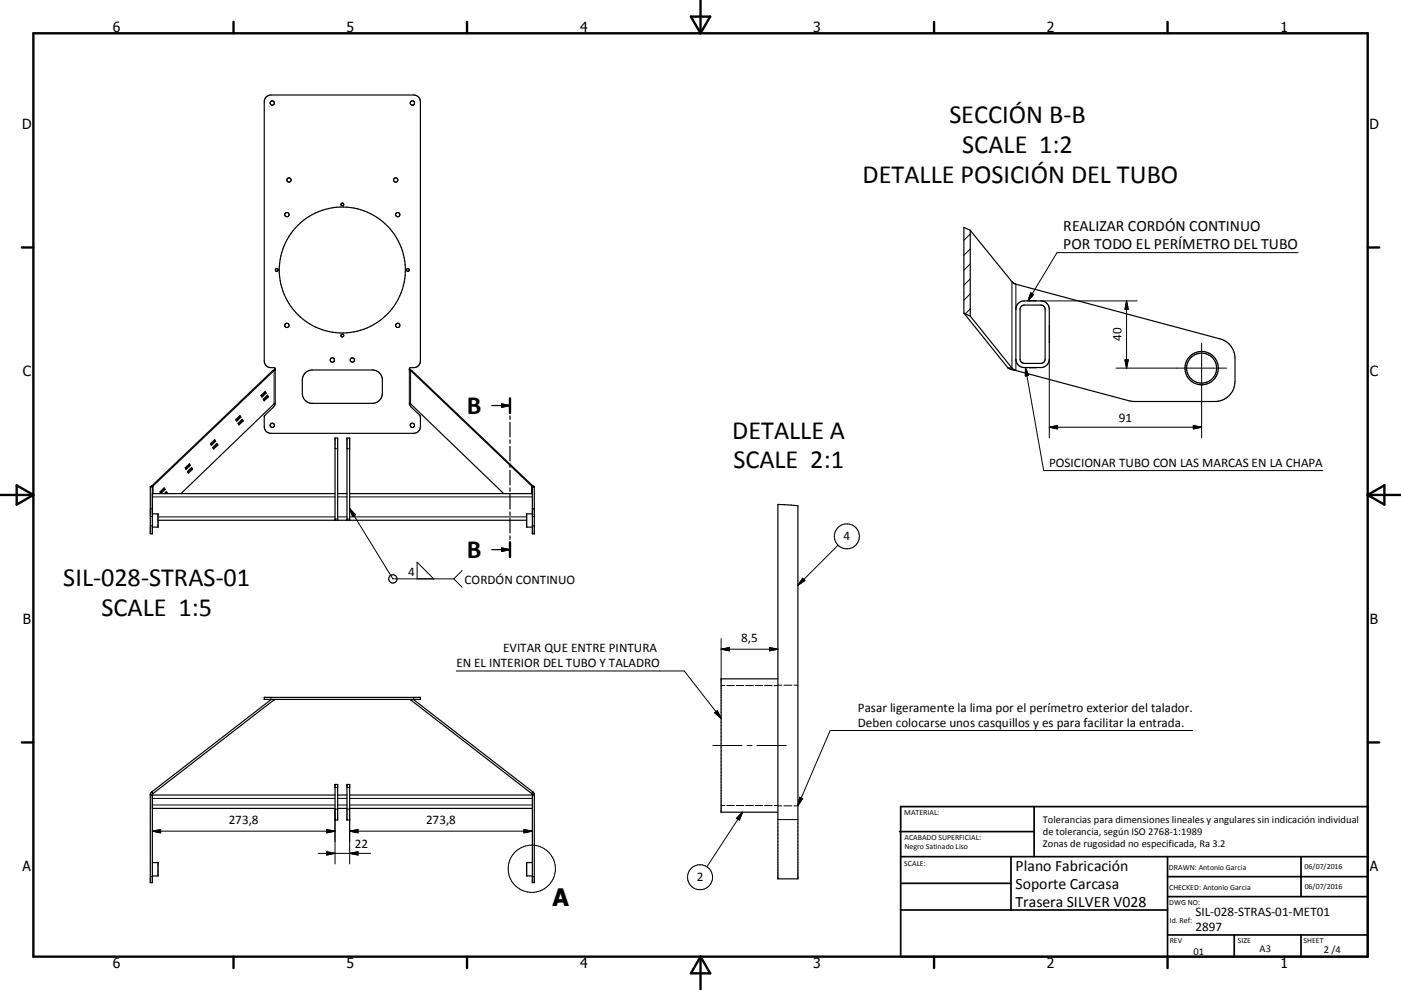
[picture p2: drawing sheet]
<svg xmlns="http://www.w3.org/2000/svg" width="420mm" height="297mm" viewBox="0 0 420 297" stroke-linecap="round" stroke-linejoin="round" font-family="sans-serif">
<g fill="none" stroke="#000" stroke-width=".36">
<path d="M290.9 69.1l-1.9-.9v25.7M290.9 69.1v25.7M290.9 69.1l12.5 15.4 .8 .6 61.6 16.6a6 6 0 0 1 4.5 5.8v7a6 6 0 0 1-6.1 6l-25.2-.2-34.4-9.1M289 93.9l1.9 .9M289 93.9l13.2 16.5M290.9 94.8l12.5 15.6M305.2 91.1l.5-.4 1-.4h5.4a2.5 2.5 0 0 1 2.5 2.5v15a2.5 2.5 0 0 1-2.5 2.5h-5a2.5 2.5 0 0 1-2.5-2.5v-15l.1-.7zM306.2 91.9l.9-.4h5a1.26 1.26 0 0 1 1.2 1.3v15a1.3 1.3 0 0 1-1.2 1.2h-5a1.3 1.3 0 0 1-1.3-1.2v-15zM308.6 90.2v.1M310.6 90.2v.1M314.6 97.8v5M78.2 118.6l1.3-1.1 .3 .4-1.3 1.2z"/>
<path d="M78.9 119.8l1.3-1.2 .3 .5-1.3 1.1zM79.3 117.7l.1 .2M79.4 117.9h.4M79.4 117.9l-1 1M79.9 118.8l.2 .3M80.1 119.1h.4M80.1 119.1l-1 .9M81.8 111.2l.7-.2-.2-.7a2.29 2.29 0 0 1-3.1-2v-77.8a1.99 1.99 0 0 1 2-2h42.8a2.03 2.03 0 0 1 2 2v77.8a2.31 2.31 0 0 1-3 2l-.3 .7 .8 .2M81.8 111.2h.4M81.8 111.2l-36.3 34.6M82.2 111.2l-36.3 34.6M82.4 111l-.2 .2"/>
<path d="M91.5 111.9l1-.7 1.1-.2h18a3 3 0 0 1 3 3v4a3 3 0 0 1-3 3h-18a2.99 2.99 0 0 1-3-3l.1-4.4 .2-.7zM122.8 111l.3 .2M123.1 111.2h.4M123.1 111.2l36.3 34.6M123.5 111.2l36.2 34.6M152.9 119.5v4.4M302.2 110.4h1.2M302.2 110.4l2.4 .8M303.4 110.4l1.2 .8M308.6 110.3h2M56.6 139.4l.1 .2M56.7 139.6h.4"/>
<path d="M56.7 139.6l-1 1M63.1 133.1l1.3-1.2 .2 .5-1.2 1.2zM63.8 134.2l1.2-1.2 .3 .5-1.2 1.2zM64.1 132.1l.2 .3M64.3 132.4h.3M64.3 132.4l-1 1M64.8 133.3l.1 .2M64.9 133.5h.4M64.9 133.5l-1 1M70.7 125.9l1.2-1.2 .3 .5-1.2 1.2zM71.4 127l1.2-1.2 .3 .5-1.3 1.2zM71.7 124.9l.2 .3"/>
<path d="M71.9 125.2h.3M71.9 125.2l-1.1 .9M72.4 126l.1 .3M72.5 126.3h.4M72.5 126.3l-1 1M147.4 121.7h5.5M150.4 121.2l2.5 .5-2.5 .5zM152.9 124.8v1M152.9 126.7v4.4M152.9 132v1M152.9 133.9v4.4M152.9 139.2v1"/>
<path d="M45.1 146.1h.6M45.1 146v.1M45.1 146h.1M45.5 145.8h.4M45.5 145.8l-.4 .2M45.7 154.2h1.7v3.9h-1.7M45.9 145.8l-.2 .2v14.2h-.6v-14.1M47.4 156.1h110.5M48 147.6l1.2-1.2 .3 .4-1.3 1.3zM49 146.6l.1 .2M49.1 146.8h.4M49.1 146.8l-1 1"/>
<path d="M49.7 147.7l.1 .3M49.8 148h.4M49.8 148l-.1 .1M50.2 148l-.3-.5-.6 .6M50.2 148l-.2 .1M54.3 148.1l28.2-27.1-.6 1.2-2.6 2.6-.1 3.2a1.99 1.99 0 0 0 2 2h42.8a2.03 2.03 0 0 0 2-2v-3.2l-2.9-2.9-.4-.9 .4 .2 27.9 26.9M55.5 140.3l1.3-1.2 .3 .5-1.3 1.2zM56.2 141.5l1.3-1.2 .2 .4-1.2 1.2zM57.2 140.5l.2 .2M57.4 140.7h.3M57.4 140.7l-1.1 1M100.4 148.1h-54.7v6.1"/>
<path d="M100.4 156.1v-24.7h.8v24.7M101.2 148.1h2.8M104 156.1v-24.7h.8v24.7M104.8 148.1h54.8M152.9 141.1v4.4M152.9 146.4v1M152.9 148.3v4.4M152.9 153.6v1M152.9 155.5v4.4M159.4 145.8h.3M159.4 145.8l.2 .3M159.6 146.1h.6"/>
<path d="M159.6 154.2h-1.7v3.9h1.7M159.7 145.8l.3 .1M160 145.9l.1 .1M160.1 146l.1 .1M160.2 146.1v14.1h-.6v-14.1M233.2 151.3l6 .4v112h-6zM147.4 164.9h5.5M150.4 164.4l2.5 .5-2.5 .5zM152.9 160.8v1M152.9 162.7v4.4M79.2 209.2h46.8v.6h-46.8zM81.3 209.8l-35.8 27.8"/>
<path d="M82.1 209.8v.1M82.1 209.9l.1 .1M82.2 210l-36.3 28.1M82.4 209.8l-.2 .2M122.8 209.8l.3 .2M123.1 210l36.3 28.1M123.2 209.8l-.1 .2M123.9 209.8l35.8 27.8M233.2 203.7h-17v40h17M45.1 238.5h55.3M45.5 237.6l-.4 .8v26.4h.6v-26.4l.2-.3M45.5 237.6l.4 .5"/>
<path d="M45.7 238.5v4h54.7M100.4 235.3h.8v10.7h-.8zM101.2 238.5h2.8M104 235.3h.8v10.7h-.8zM104.8 238.5h55.4M159.7 237.6l.5 .8v26.4h-.6v-26.3l-.2-.4M159.7 237.6l-.3 .5M45.7 258.8h1.7v4h-1.7M101.2 242.5h2.8M104.8 242.5h54.8M159.6 258.8h-1.7v4h1.7"/>
<circle cx="81.6" cy="30.9" r=".64"/>
<circle cx="123.6" cy="30.9" r=".64"/>
<circle cx="86.6" cy="54" r=".64"/>
<circle cx="118.6" cy="54" r=".64"/>
<circle cx="86" cy="64.4" r=".64"/>
<circle cx="102.6" cy="61.3" r=".42"/>
<circle cx="119.2" cy="64.4" r=".63"/>
<circle cx="83" cy="81" r=".41"/>
<circle cx="86" cy="97.6" r=".64"/>
<circle cx="102.6" cy="81" r="18.9"/>
<circle cx="119.2" cy="97.6" r=".64"/>
<circle cx="122.3" cy="81" r=".41"/>
<circle cx="99.6" cy="108" r=".64"/>
<circle cx="102.6" cy="100.7" r=".41"/>
<circle cx="105.6" cy="108" r=".64"/>
<circle cx="360.2" cy="110.4" r="5"/>
<circle cx="360.3" cy="110.4" r="4.5"/>
<circle cx="81.6" cy="127.6" r=".64"/>
<circle cx="123.6" cy="127.6" r=".64"/>
</g>
<g fill="none" stroke="#000" stroke-width=".3">
<path d="M290.9 79.2l-1.9 1.9M290.9 74.7l-1.9 1.9M290.9 70.2l-1.9 1.9M389.2 75.8h-72.3l-8.7 14.5M290.9 92.7l-1.5 1.4M290.9 88.2l-1.9 1.9M290.9 83.7l-1.9 1.9M303.4 84.5v25.9M304.6 85.3v7.5M309 87.9l.9 .5-1.7 1.9zM312.1 90.3h28.8M337.8 90.3v20.1"/>
<path d="M337.8 90.3l.5 2.5h-1zM82.2 111.2v10M82.5 111v10M122.7 111v10M123.1 111.2v10M304.6 107.8v3.4M307.4 110.3l5.5 30.9h83.7M307.4 110.3l1 2.3-1 .2zM314.6 107.8v23.5M334.6 110.4h33.1M337.3 108h1l-.5 2.4zM360.3 102.9v28.4"/>
<path d="M100.4 134.6h.8M104 134.6h.8M314.6 128.2h45.7M314.6 128.2l2.5-.5v1zM357.8 127.7l2.5 .5-2.5 .5zM45.1 152.6h.6M45.1 155h.6M45.1 157.8h.6M45.7 149.1h54.7M45.9 145.8v2.3M47.4 155.1h53M100.4 155.7h.8"/>
<path d="M101.2 149.1h2.8M101.2 155.1h2.8M104 155.7h.8M104.8 149.1h54.8M104.8 155.1h53.1M104.8 152.6l13 21.1h18.3M104.8 152.6l1.8 1.8-.9 .5zM159.4 145.8v2.3M159.6 152.6h.6M159.6 155h.6M159.6 157.8h.6M125.1 173.7v-5l4.9 5"/>
<path d="M136.1 173.7l2.4 2.5M138.5 171.2l-2.4 2.5M240.6 173.5l.7 .7-2.1 1.4zM251.3 163.6l-12.1 12M216.2 194.8h17M216.2 194.8l2.5-.5v1zM216.2 191.6v12.1M230.7 194.3l2.5 .5-2.5 .5zM81.2 209.2v.6M124 209.2v.6M136.8 201.3h68.3l11.1 14.2M214.3 213.9l.8-.7 1.1 2.3z"/>
<path d="M216.2 205.7h1.1M217.9 205.7h2.3M220.7 205.7h2.3M223.6 205.7h2.3M226.4 205.7h2.3M229.3 205.7h2.2M232.1 205.7h1.1M233.2 205.6h1.2M235 205.6h2.4M238 205.6h1.2M357.6 219.2h-108.7l-9.7 22.5M45.7 239.5h54.7"/>
<path d="M100.4 236.3h.8M101.2 239.5h2.8M104 236.3h.8M104.8 239.5h54.8M213.7 223.7h8.7M224 223.7h1.5M227 223.7h8.7M239.7 239.2l1 .4-1.5 2.1zM45.7 249.4h54.7M45.7 249.4l2.5-.5v1zM45.7 241.5h54.7M95.4 256h15.7"/>
<path d="M97.9 248.9l2.5 .5-2.5 .5zM97.9 255.5l2.5 .5-2.5 .5zM101.2 241.5h2.8M101.2 242.8h-.8v16.4M104 242.8h.8M104.8 241.5h54.8M104.8 249.4h54.8M104.8 249.4l2.5-.5v1zM104.8 256l2.5-.5v1zM104.8 246v13.2M157.1 248.9l2.5 .5-2.5 .5zM216.2 241.7h1.1"/>
<path d="M217.9 241.7h2.3M220.7 241.7h2.3M220.8 245.5l1.8-1.8-.9 2.3zM222.6 243.7l-10.7 16.4M223.6 241.7h2.3M226.4 241.7h2.3M229.3 241.7h2.2M232.1 241.7h1.1M233.2 245.9h6M233.2 241.8h1.2M235 241.8h2.4M238 241.8h1.2"/>
<path d="M45.1 263h.6M159.6 263h.6"/>
<circle cx="117.8" cy="173.7" r="1.25"/>
<circle cx="253.9" cy="160.9" r="3.7"/>
<circle cx="159.4" cy="260.6" r="7.1"/>
<circle cx="209.9" cy="263.2" r="3.8"/>
</g>
<g fill="none" stroke="#000" stroke-width=".71">
<path d="M10 10h400v277h-400zM70 6.6v3.4M140 6.6v3.4M207.1 5h5.8l-2.9 5zM210 0v10M280 6.6v3.4M350 6.6v3.4M6.6 74.2h3.4M410 74.2h3.5M152.9 119.5v4.4M0 148.5h10M5 145.6l5 2.9-5 2.9z"/>
<path d="M410 148.5h10.1M410 148.5l5.1-2.9v5.8zM152.9 162.7v4.4M6.6 222.7h3.4M410 222.7h3.5M70 287v3.4M140 287v3.4M210 287v10M210 287l2.9 5h-5.8zM280 287v3.4M350 287v3.4"/>
</g>
<g fill="none" stroke="#000" stroke-width=".51">
<path d="M269.7 249.5h40.3M270 242h140v45h-140zM270 257h140M303.1 257v16M310 242v15M350 257v30M390.1 257v12M270 265h33.1M270 273h80M350 269h60M350 263h60M350 280.5h60"/>
<path d="M370 280.5v6.5M390.1 280.5v6.5"/>
</g>
<path d="M150.4 121.2l2.5 .5-2.5 .5zM150.4 164.4l2.5 .5-2.5 .5z" fill="#000" stroke="#000" stroke-width=".36"/>
<g fill="#000" stroke="#000" stroke-width=".3">
<path d="M309 87.9l.9 .5-1.7 1.9zM337.8 90.3l.5 2.5h-1zM307.4 110.3l1 2.3-1 .2zM337.3 108h1l-.5 2.4zM314.6 128.2l2.5-.5v1zM357.8 127.7l2.5 .5-2.5 .5zM104.8 152.6l1.8 1.8-.9 .5zM240.6 173.5l.7 .7-2.1 1.4zM216.2 194.8l2.5-.5v1zM230.7 194.3l2.5 .5-2.5 .5zM214.3 213.9l.8-.7 1.1 2.3zM239.7 239.2l1 .4-1.5 2.1z"/>
<path d="M45.7 249.4l2.5-.5v1zM97.9 248.9l2.5 .5-2.5 .5zM97.9 255.5l2.5 .5-2.5 .5zM104.8 249.4l2.5-.5v1zM104.8 256l2.5-.5v1zM157.1 248.9l2.5 .5-2.5 .5zM220.8 245.5l1.8-1.8-.9 2.3z"/>
</g>
<g font-size="7.9">
<text x="284.6" y="37">SECCIÓN B-B</text>
<text x="288.5" y="46">SCALE 1:2</text>
<text x="258.6" y="54.9">DETALLE POSICIÓN DEL TUBO</text>
<text x="140" y="124.2">B</text>
<text x="219.5" y="131.6">DETALLE A</text>
<text x="219.9" y="140.5">SCALE 2:1</text>
<text x="140" y="167.4">B</text>
<text x="19" y="175.9">SIL-028-STRAS-01</text>
<text x="30.4" y="184.9">SCALE 1:5</text>
</g>
<text font-size="7.2" x="165.6" y="271.7">A</text>
<g font-size="4.7">
<text x="318.8" y="69.3">REALIZAR CORDÓN CONTINUO</text>
<text x="318.8" y="74.6">POR TODO EL PERÍMETRO DEL TUBO</text>
<text x="304.5" y="261.2">Plano Fabricación</text>
<text x="304.5" y="266.6">Soporte Carcasa</text>
<text x="304.5" y="272">Trasera SILVER V028</text>
</g>
<g font-size="4.2">
<text x="33.9" y="9.6">6</text>
<text x="103.9" y="9.6">5</text>
<text x="173.9" y="9.6">4</text>
<text x="243.8" y="9.6">3</text>
<text x="313.9" y="9.6">2</text>
<text x="383.9" y="9.6">1</text>
<text x="6.7" y="38.7">D</text>
<text x="410.5" y="38.7">D</text>
<text x="6.9" y="112.9">C</text>
<text x="410.7" y="112.9">C</text>
<text x="6.9" y="187.1">B</text>
<text x="410.7" y="187.1">B</text>
<text x="6.8" y="261.4">A</text>
<text x="410.7" y="261.4">A</text>
<text x="33.9" y="290.4">6</text>
<text x="103.9" y="290.4">5</text>
<text x="173.9" y="290.4">4</text>
<text x="243.8" y="290.4">3</text>
<text x="313.9" y="290.4">2</text>
<text x="383.9" y="290.4">1</text>
</g>
<g font-size="3.9">
<text x="336.2" y="102.4" transform="rotate(-90 336.2 102.4)">40</text>
<text x="335.4" y="126.7">91</text>
<text x="314.5" y="140.1">POSICIONAR TUBO CON LAS MARCAS EN LA CHAPA</text>
<text x="252.9" y="162.1">4</text>
<text x="122.3" y="172.9">4</text>
<text x="139.3" y="175.3">CORDÓN CONTINUO</text>
<text x="150.9" y="195.7">EVITAR QUE ENTRE PINTURA</text>
<text x="222.2" y="192.7">8,5</text>
<text x="136.8" y="200.2">EN EL INTERIOR DEL TUBO Y TALADRO</text>
<text x="257.2" y="213.6">Pasar ligeramente la lima por el perímetro exterior del talador.</text>
<text x="257.2" y="218.1">Deben colocarse unos casquillos y es para facilitar la entrada.</text>
<text x="68.6" y="247.3">273,8</text>
<text x="127.8" y="247.3">273,8</text>
<text x="106.3" y="254.5">22</text>
<text x="208.9" y="264.4">2</text>
<text x="358.4" y="274.9">SIL-028-STRAS-01-MET01</text>
<text x="358.4" y="279.4">2897</text>
</g>
<g font-size="3.1">
<text x="312.7" y="246.8">Tolerancias para dimensiones lineales y angulares sin indicación individual</text>
<text x="312.7" y="250.4">de tolerancia, según ISO 2768-1:1989</text>
<text x="312.7" y="254">Zonas de rugosidad no especificada, Ra 3.2</text>
<text x="357.8" y="286.5">01</text>
<text x="377.6" y="285.6">A3</text>
<text x="396.9" y="285.9">2 /4</text>
</g>
<g font-size="2.4">
<text x="271.1" y="244.4">MATERIAL:</text>
<text x="271.2" y="252">ACABADO SUPERFICIAL:</text>
<text x="271.2" y="254.7">Negro Satinado Liso</text>
<text x="271.1" y="259.7">SCALE:</text>
<text x="350.4" y="260.9">DRAWN: Antonio Garcia</text>
<text x="391.1" y="260.6">06/07/2016</text>
<text x="350.5" y="267">CHECKED: Antonio Garcia</text>
<text x="391.2" y="266.7">06/07/2016</text>
<text x="350.5" y="271.4">DWG NO:</text>
<text x="350.7" y="276.9">Id. Ref:</text>
<text x="350.7" y="282.8">REV</text>
<text x="371.1" y="282.9">SIZE</text>
<text x="390.8" y="283">SHEET</text>
</g>
</svg>
